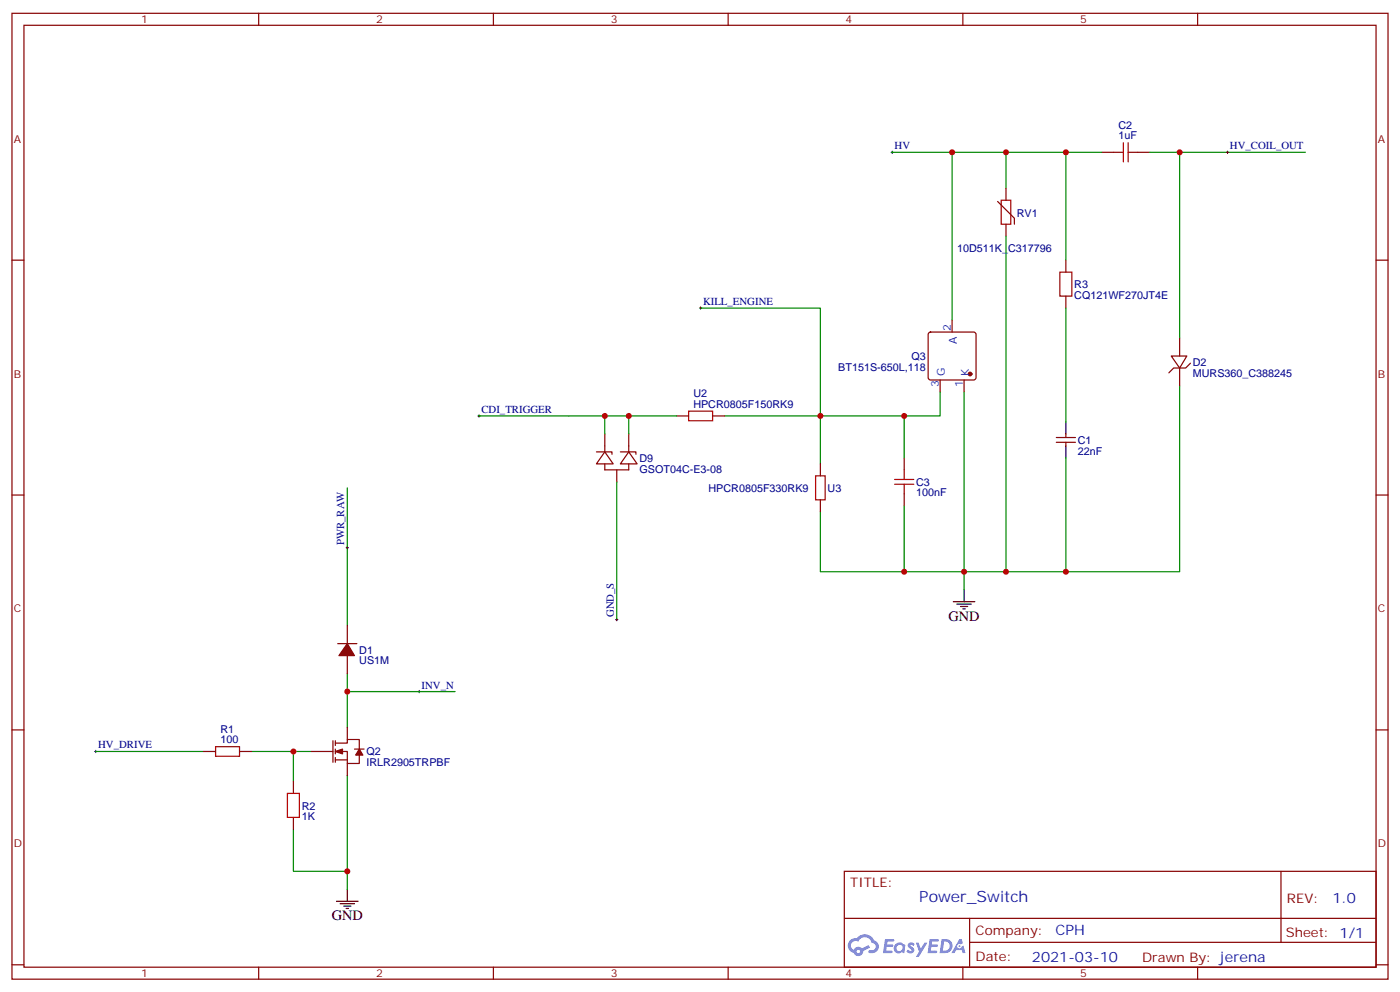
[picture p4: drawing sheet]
<svg xmlns="http://www.w3.org/2000/svg" width="412mm" height="292mm" viewBox="0 0 412 292" stroke-linecap="round" stroke-linejoin="round" font-family="sans-serif">
<g fill="none" stroke="#870000" stroke-width=".35">
<path d="M3.5 3.9h405.4v284.4h-405.4zM7.1 7.4h398.2v277.3h-398.2zM76.2 3.9v3.5M145.3 3.9v3.5M214.5 3.9v3.5M283.6 3.9v3.5M352.8 3.9v3.5M3.5 76.6h3.6M405.3 76.6h3.6M3.5 145.7h3.6M405.3 145.7h3.6M3.5 214.9h3.6"/>
<path d="M405.3 214.9h3.6M248.7 256.5h156.6v28.2h-156.6zM377.3 256.5v20.9M248.7 270.4h156.5M285.6 277.4h119.6M285.6 270.4v14.1M3.5 284h3.6M76.2 284.7v3.6M145.3 284.7v3.6M214.5 284.7v3.6M283.6 284.7v3.6M352.8 284.7v3.6"/>
<path d="M405.3 284h3.6"/>
</g>
<g fill="#5487ff">
<path d="M267.7 277.7a1.22 1.22 0 0 1 1.7 .2l-.4 .6a.47 .47 0 0 0-.3-.4 .47 .47 0 0 0-.5 .2l.1 .2a1.14 1.14 0 0 1 .8 1.8 1.14 1.14 0 0 1-1.9 0l-.2-.2 .5-.6 .7 .5a.29 .29 0 0 0 .3-.3 .29 .29 0 0 0-.2-.3 1.04 1.04 0 0 1-.6-1.7z"/>
<path d="M260.7 276.4h2.4l.3 .2-.2 .5-1.8 .1-.1 .8h1.5l.3 .4-.3 .4h-1.6l-.2 1.1h1.7l.2 .3-.2 .3-2.6 .1z"/>
<path d="M273.8 276.4h2.4l.3 .2-.1 .5-1.8 .1-.2 .8h1.6l.3 .4-.4 .4h-1.6l-.1 1.1h1.7l.2 .3-.2 .3-2.6 .1z"/>
<path d="M282.6 276.4h.7l.3 1.3-.6 .3a.69 .69 0 0 0-1 .3 .69 .69 0 0 0 .4 .9 .69 .69 0 0 0 .9-.6l.5-.2 .6 2.2h-.8l-.2-.9h-1.8l-.5 .9h-.8z"/>
<path d="M269.8 277.5h.8l.6 1.8 1.1-1.8h.9l-2.6 4.2h-.8l.9-1.5z"/>
<path d="M277.4 276.4l-.6 4.2h1.3a2.11 2.11 0 0 0 2.5-2.1 2.11 2.11 0 0 0-2.5-2.1zM278.1 277.2a1.39 1.39 0 0 1 1.7 1.4 1.39 1.39 0 0 1-1.8 1.3h-.3z"/>
<path d="M263.7 278.1a1.54 1.54 0 0 0-.1 2.1 1.54 1.54 0 0 0 2.2 .1l.6 .3 .3-2.3-.2-.3h-.4a1.49 1.49 0 0 0-2.4 .1zM264 279.1a.94 .94 0 0 1 1.8 0 .94 .94 0 0 1-1.8 0z"/>
<path d="M250.4 276.8a2.18 2.18 0 0 0 1.1 3.7 1.44 1.44 0 0 0 1.6 .9 1.44 1.44 0 0 0 1.2-1.4l2-1-.5-.8-1.9 1a1.47 1.47 0 0 0-2.4 .4 1.39 1.39 0 0 1-.7-1.9 1.39 1.39 0 0 1 2-.5 2.12 2.12 0 0 1 2.2-1.3 2.12 2.12 0 0 1 1.9 1.7 1.14 1.14 0 0 1 1.1 1.4 1.14 1.14 0 0 1-1.7 .7 .43 .43 0 0 0-.5 .4 .43 .43 0 0 0 .4 .5 1.98 1.98 0 0 0 2.5-1.2 1.98 1.98 0 0 0-1.2-2.6 3.1 3.1 0 0 0-5.3-.6l-.9 .1zM252.3 280.1a.55 .55 0 0 1 1.1 0 .55 .55 0 0 1-1.1 0z"/>
<circle cx="282.6" cy="278.5" r=".26"/>
</g>
<g fill="none" stroke="#870000" stroke-width=".35">
<path d="M293.9 59.3l4.9 4.9v1.8M296.3 55.4v3.5M324.6 44.8h3.5M335.1 44.8h3.6M296.3 66v3.5M314 76.6v3.5M273.6 98l.5-.2h12.7l.5 .2 .2 .5v12.7l-.2 .5-.5 .2h-12.7l-.5-.3-.2-.4v-12.7zM280.5 94.2v3.6M314 87.2v3.5M347.5 99.5v5.3M276.9 111.9v3.5M284 111.9v3.5"/>
<path d="M345 104.8h4.6l-2.1 3.5zM347.5 108.3v5.3M350.7 106.9l-1.5 1.4h-3.5l-1.4 1.4M175.7 133h4.6v.7M178.2 133l2.4 3.6h-4.9zM178.2 136.6v1.7h7v-1.7M178.2 127.7v5.3M181.7 138.3v3.6M182.7 133h4.6v.7M185.2 133l2.5 3.6h-5zM185.2 127.7v5.3M199.3 122.4h3.5"/>
<path d="M209.9 122.4h3.5M241.7 136.6v3.5M266.3 134.8v3.5M311.1 130.2h5.7M311.1 128.8h5.7M314 127.7v1.1M314 130.2v1.1M241.7 147.1v3.6M266.3 145.4v3.5M99.5 189.5h5.6M102.3 184.2v5.3M102.3 193v5.3"/>
<path d="M98.1 218.1v6.3M98.8 218.8h3.5v-1.1h3.5v2.8M98.8 218.1v1.4M102.3 214.2v3.5M60 221.2h3.5M70.6 221.2h3.5M86.4 230v3.6M91.7 221.2h6.4M98.8 221.2h3.5v3.6h3.5v-2.5M98.8 223.7h3.5M98.8 220.5v1.4M98.8 223v1.4"/>
<path d="M102.3 224.8v3.5M104.4 220.5h2.8M86.4 240.6v3.6"/>
</g>
<g fill="#870000" stroke="#870000" stroke-width=".35">
<path d="M102.3 189.5l2.1 3.5h-4.6z"/>
<path d="M98.8 221.2l2.1-.7v1.4z"/>
<path d="M105.8 220.5l1.1 1.8h-2.1z"/>
<circle cx="285.7" cy="110.1" r=".53"/>
</g>
<g fill="none" stroke="#000" stroke-width=".29">
<path d="M262.5 44.8h.7M262.8 44.5v.7M361.2 44.8h.7M361.6 44.5v.7M206 90.7h.7M206.4 90.3v.8M140.8 122.4h.7M141.1 122.1v.7M102 161.3h.7M102.3 160.9v.7M181.3 182.4h.7M181.7 182.1v.7"/>
<path d="M123.1 203.6h.7M123.5 203.2v.7M27.9 221.2h.7M28.2 220.9v.7"/>
</g>
<g fill="none" stroke="#008700" stroke-width=".35">
<path d="M262.8 44.8h61.8M280.5 44.8v49.4M296.3 44.8v10.6M314 44.8v31.8M338.7 44.8h45.8M347.5 44.8v54.7M296.3 69.5v98.8M206.4 90.7h35.3v31.7h35.2v-7M314 90.7v33.5M284 115.4v58.2M347.5 113.6v54.7h-105.8v-17.6M141.1 122.4h58.2"/>
<path d="M178.2 122.4v5.3M185.2 122.4v5.3M213.4 122.4h28.3v14.2M266.3 122.4v12.4M314 134.8v33.5M102.3 143.6v40.6M181.7 141.9v40.5M266.3 148.9v19.4M102.3 198.3v15.9M102.3 203.6h31.8M28.2 221.2h31.8M74.1 221.2h12.3"/>
<path d="M91.7 221.2h-5.3v8.8M102.3 228.3v33.5M86.4 244.2v12.3h15.9"/>
</g>
<g fill="none" stroke="#a10000" stroke-width=".35">
<path d="M294.9 58.9h2.8v7.1h-2.8zM328.1 44.8h2.8M330.9 42v5.7M332.3 42v5.7M332.3 44.8h2.8M312.2 80.1h3.5v7.1h-3.5zM202.8 121h7.1v2.9h-7.1zM266.3 138.3v2.8M240.2 140.1h2.9v7h-2.9zM263.5 142.6h5.7M263.5 141.1h5.7M266.3 142.6v2.8"/>
<path d="M63.5 219.8h7.1v2.8h-7.1zM84.7 233.6h3.5v7h-3.5z"/>
</g>
<path d="M314 124.2v3.5M314 131.3v3.5M280.8 177.1h6.4M281.9 177.8h4.2M282.9 178.5h2.1M283.6 179.2h.7M284 173.6v3.5M99.1 265.3h6.4M100.2 266h4.2M101.2 266.7h2.2M102 267.4h.7M102.3 261.8v3.5" fill="none" stroke="#000" stroke-width=".35"/>
<g fill="#c00">
<circle cx="241.7" cy="122.4" r=".88"/>
<circle cx="280.5" cy="44.8" r=".88"/>
<circle cx="347.5" cy="44.8" r=".88"/>
<circle cx="314" cy="44.8" r=".88"/>
<circle cx="266.3" cy="122.4" r=".88"/>
<circle cx="266.3" cy="168.3" r=".88"/>
<circle cx="314" cy="168.3" r=".88"/>
<circle cx="284" cy="168.3" r=".88"/>
<circle cx="102.3" cy="203.6" r=".88"/>
<circle cx="86.4" cy="221.2" r=".88"/>
<circle cx="102.3" cy="256.5" r=".88"/>
<circle cx="178.2" cy="122.4" r=".88"/>
<circle cx="185.2" cy="122.4" r=".88"/>
<circle cx="296.3" cy="44.8" r=".88"/>
<circle cx="296.3" cy="168.3" r=".88"/>
</g>
<text font-size="4.6" fill="#00f" x="270.8" y="265.5">Power_Switch</text>
<g font-size="4.2">
<text x="279.4" y="182.8">GND</text>
<text x="97.7" y="271">GND</text>
</g>
<g font-size="4.2" fill="#00f">
<text x="392.5" y="265.8">1.0</text>
<text x="310.9" y="275.3">CPH</text>
<text x="304" y="283.1">2021-03-10</text>
</g>
<g font-size="3.9" fill="#800">
<text x="250.5" y="261.1">TITLE:</text>
<text x="379.1" y="265.8">REV:</text>
<text x="287.4" y="275.3">Company:</text>
<text x="378.7" y="275.9">Sheet: 1/1</text>
<text x="287.4" y="283">Date:</text>
<text x="336.4" y="283.1">Drawn By: jerena</text>
</g>
<g font-size="3.2" fill="#800">
<text x="41.6" y="6.9">1</text>
<text x="110.8" y="6.9">2</text>
<text x="179.9" y="6.9">3</text>
<text x="249.1" y="6.9">4</text>
<text x="318.2" y="6.9">5</text>
<text x="4.1" y="42">A</text>
<text x="405.9" y="42">A</text>
<text x="4.1" y="111.2">B</text>
<text x="405.9" y="111.2">B</text>
<text x="4.1" y="180.3">C</text>
<text x="405.9" y="180.3">C</text>
<text x="4.1" y="249.4">D</text>
<text x="405.9" y="249.4">D</text>
<text x="41.6" y="287.7">1</text>
<text x="110.8" y="287.7">2</text>
<text x="179.9" y="287.7">3</text>
<text x="249.1" y="287.7">4</text>
<text x="318.2" y="287.7">5</text>
</g>
<g font-size="3.2" fill="#000080">
<text x="329.4" y="41">1uF</text>
<text x="329.4" y="37.9">C2</text>
<text x="263.5" y="44">HV</text>
<text x="362.3" y="44">HV_COIL_OUT</text>
<text x="299.5" y="63.7">RV1</text>
<text x="281.9" y="74.3">10D511K_C317796</text>
<text x="207.1" y="89.8">KILL_ENGINE</text>
<text x="316.4" y="87.9">CQ121WF270JT4E</text>
<text x="316.4" y="84.9">R3</text>
<text x="268.5" y="106.1">Q3</text>
<text x="351.4" y="107.8">D2</text>
<text x="246.9" y="109.1">BT151S-650L,118</text>
<text x="351.4" y="110.9">MURS360_C388245</text>
<text x="204.2" y="120">HPCR0805F150RK9</text>
<text x="204.2" y="116.8">U2</text>
<text x="141.8" y="121.6">CDI_TRIGGER</text>
<text x="317.5" y="130.6">C1</text>
<text x="188.4" y="136.1">D9</text>
<text x="317.5" y="133.9">22nF</text>
<text x="188.4" y="139.1">GSOT04C-E3-08</text>
<text x="269.9" y="143.1">C3</text>
<text x="208.7" y="144.7">HPCR0805F330RK9</text>
<text x="243.8" y="144.7">U3</text>
<text x="269.9" y="146.2">100nF</text>
<text x="101.4" y="160.5" transform="rotate(-90 101.4 160.5)">PWR_RAW</text>
<text x="180.8" y="181.7" transform="rotate(-90 180.8 181.7)">GND_S</text>
<text x="105.8" y="195.5">US1M</text>
<text x="105.8" y="192.5">D1</text>
<text x="124.2" y="202.7">INV_N</text>
<text x="64.9" y="215.7">R1</text>
<text x="28.9" y="220.3">HV_DRIVE</text>
<text x="64.9" y="218.8">100</text>
<text x="107.9" y="225.5">IRLR2905TRPBF</text>
<text x="107.9" y="222.4">Q2</text>
<text x="88.9" y="238.3">R2</text>
<text x="88.9" y="241.4">1K</text>
</g>
<g font-size="3.2" fill="#00f">
<text x="280.1" y="97.6" transform="rotate(-90 280.1 97.6)">2</text>
<text x="281.9" y="101.2" transform="rotate(-90 281.9 101.2)">A</text>
<text x="278.3" y="110.6" transform="rotate(-90 278.3 110.6)">G</text>
<text x="285.4" y="110.6" transform="rotate(-90 285.4 110.6)">K</text>
<text x="276.6" y="114.1" transform="rotate(-90 276.6 114.1)">3</text>
<text x="283.6" y="114.1" transform="rotate(-90 283.6 114.1)">1</text>
</g>
</svg>
